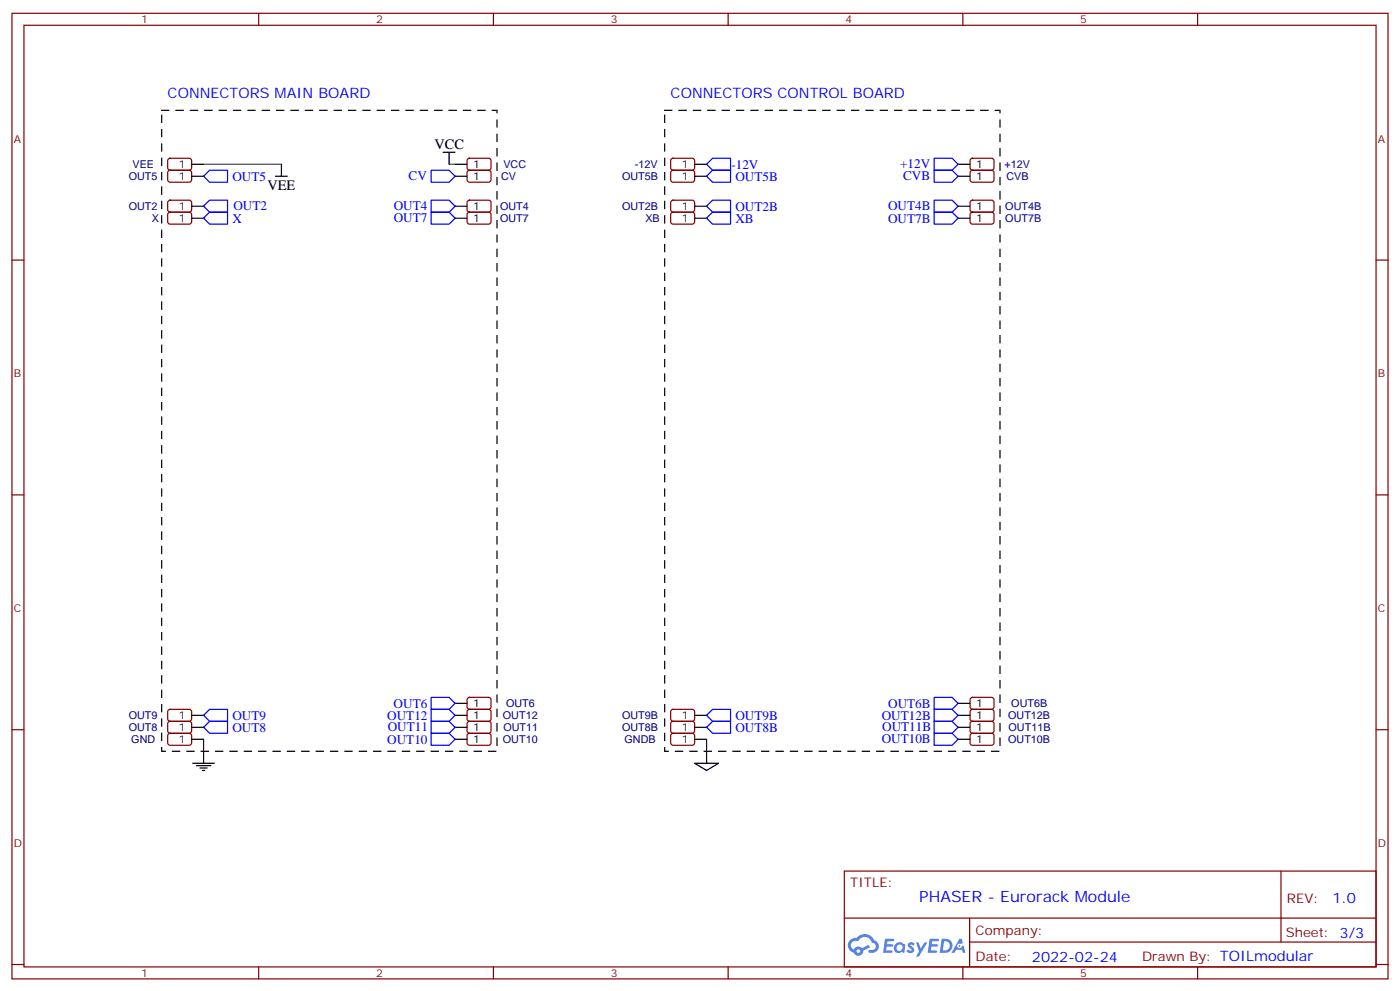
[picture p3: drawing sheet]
<svg xmlns="http://www.w3.org/2000/svg" width="412mm" height="292mm" viewBox="0 0 412 292" stroke-linecap="round" stroke-linejoin="round" font-family="sans-serif">
<g fill="none" stroke="#870000" stroke-width=".35">
<path d="M3.5 3.9h405.4v284.4h-405.4zM7.1 7.4h398.2v277.3h-398.2zM76.2 3.9v3.5M145.3 3.9v3.5M214.5 3.9v3.5M283.6 3.9v3.5M352.8 3.9v3.5M3.5 76.6h3.6M405.3 76.6h3.6M3.5 145.7h3.6M405.3 145.7h3.6M3.5 214.9h3.6"/>
<path d="M405.3 214.9h3.6M248.7 256.5h156.6v28.2h-156.6zM377.3 256.5v20.9M248.7 270.4h156.5M285.6 277.4h119.6M285.6 270.4v14.1M3.5 284h3.6M76.2 284.7v3.6M145.3 284.7v3.6M214.5 284.7v3.6M283.6 284.7v3.6M352.8 284.7v3.6"/>
<path d="M405.3 284h3.6"/>
</g>
<g fill="#5487ff">
<path d="M267.7 277.7a1.22 1.22 0 0 1 1.7 .2l-.4 .6a.47 .47 0 0 0-.3-.4 .47 .47 0 0 0-.5 .2l.1 .2a1.14 1.14 0 0 1 .8 1.8 1.14 1.14 0 0 1-1.9 0l-.2-.2 .5-.6 .7 .5a.29 .29 0 0 0 .3-.3 .29 .29 0 0 0-.2-.3 1.04 1.04 0 0 1-.6-1.7z"/>
<path d="M260.7 276.4h2.4l.3 .2-.2 .5-1.8 .1-.1 .8h1.5l.3 .4-.3 .4h-1.6l-.2 1.1h1.7l.2 .3-.2 .3-2.6 .1z"/>
<path d="M273.8 276.4h2.4l.3 .2-.1 .5-1.8 .1-.2 .8h1.6l.3 .4-.4 .4h-1.6l-.1 1.1h1.7l.2 .3-.2 .3-2.6 .1z"/>
<path d="M282.6 276.4h.7l.3 1.3-.6 .3a.69 .69 0 0 0-1 .3 .69 .69 0 0 0 .4 .9 .69 .69 0 0 0 .9-.6l.5-.2 .6 2.2h-.8l-.2-.9h-1.8l-.5 .9h-.8z"/>
<path d="M269.8 277.5h.8l.6 1.8 1.1-1.8h.9l-2.6 4.2h-.8l.9-1.5z"/>
<path d="M277.4 276.4l-.6 4.2h1.3a2.11 2.11 0 0 0 2.5-2.1 2.11 2.11 0 0 0-2.5-2.1zM278.1 277.2a1.39 1.39 0 0 1 1.7 1.4 1.39 1.39 0 0 1-1.8 1.3h-.3z"/>
<path d="M263.7 278.1a1.54 1.54 0 0 0-.1 2.1 1.54 1.54 0 0 0 2.2 .1l.6 .3 .3-2.3-.2-.3h-.4a1.49 1.49 0 0 0-2.4 .1zM264 279.1a.94 .94 0 0 1 1.8 0 .94 .94 0 0 1-1.8 0z"/>
<path d="M250.4 276.8a2.18 2.18 0 0 0 1.1 3.7 1.44 1.44 0 0 0 1.6 .9 1.44 1.44 0 0 0 1.2-1.4l2-1-.5-.8-1.9 1a1.47 1.47 0 0 0-2.4 .4 1.39 1.39 0 0 1-.7-1.9 1.39 1.39 0 0 1 2-.5 2.12 2.12 0 0 1 2.2-1.3 2.12 2.12 0 0 1 1.9 1.7 1.14 1.14 0 0 1 1.1 1.4 1.14 1.14 0 0 1-1.7 .7 .43 .43 0 0 0-.5 .4 .43 .43 0 0 0 .4 .5 1.98 1.98 0 0 0 2.5-1.2 1.98 1.98 0 0 0-1.2-2.6 3.1 3.1 0 0 0-5.3-.6l-.9 .1zM252.3 280.1a.55 .55 0 0 1 1.1 0 .55 .55 0 0 1-1.1 0z"/>
<circle cx="282.6" cy="278.5" r=".26"/>
</g>
<g fill="none" stroke="#00f" stroke-width=".35">
<path d="M60 51.9l1.7-1.8h5.3v3.6h-5.3zM127 58.9h5.3l1.8 1.8-1.8 1.8h-5.3zM127 50.1h5.3l1.8 1.8-1.8 1.8h-5.3zM208.1 51.9l1.8-1.8h5.3v3.6h-5.3zM208.1 48.4l1.8-1.8h5.3v3.5h-5.3zM275.2 46.6h5.3l1.7 1.8-1.7 1.7h-5.3zM275.2 58.9h5.3l1.7 1.8-1.7 1.8h-5.3zM275.2 50.1h5.3l1.7 1.8-1.7 1.8h-5.3zM60 60.7l1.7-1.8h5.3v3.6h-5.3zM61.7 62.5h5.3v3.5h-5.3l-1.7-1.8zM127 62.5h5.3l1.8 1.7-1.8 1.8h-5.3zM208.1 60.7l1.8-1.8h5.3v3.6h-5.3z"/>
<path d="M208.1 64.2l1.8-1.7h5.3v3.5h-5.3zM275.2 62.5h5.3l1.7 1.7-1.7 1.8h-5.3zM60 214.2l1.7-1.8h5.3v3.5h-5.3zM61.7 208.9h5.3v3.5h-5.3l-1.7-1.8zM127 208.9h5.3l1.8 1.7-1.8 1.8h-5.3zM127 212.4h5.3l1.8 1.8-1.8 1.7h-5.3zM127 215.9h5.3l1.8 1.8-1.8 1.8h-5.3zM127 205.4h5.3l1.8 1.7-1.8 1.8h-5.3zM208.1 210.6l1.8-1.7h5.3v3.5h-5.3zM208.1 214.2l1.8-1.8h5.3v3.5h-5.3zM275.2 208.9h5.3l1.7 1.7-1.7 1.8h-5.3zM275.2 212.4h5.3l1.7 1.8-1.7 1.7h-5.3z"/>
<path d="M275.2 215.9h5.3l1.7 1.8-1.7 1.8h-5.3zM275.2 205.4h5.3l1.7 1.7-1.7 1.8h-5.3z"/>
</g>
<g fill="none" stroke="#870000" stroke-width=".35">
<path d="M49.6 59.2l.5-.3 5.9 .1 .4 .7v2.3l-.7 .5-5.9-.1-.4-.6v-2.1zM49.6 50.3l.5-.2 5.9 .1 .4 .6v2.4l-.7 .5-5.9-.1-.4-.6v-2.2zM49.6 46.8l.5-.2 5.9 .1 .4 .6v2.4l-.7 .4h-5.9l-.4-.7v-2.1zM137.8 46.8l.5-.2 5.9 .1 .4 .6v2.4l-.7 .4h-5.9l-.4-.7v-2.1zM137.8 59.2l.5-.3 5.9 .1 .4 .7v2.3l-.7 .5-5.9-.1-.4-.6v-2.1zM137.8 50.3l.5-.2 5.9 .1 .4 .6v2.4l-.7 .5-5.9-.1-.4-.6v-2.2zM197.8 59.2l.5-.3 5.9 .1 .4 .7-.1 2.3-.6 .5-5.9-.1-.4-.6v-2.1zM197.8 50.3l.5-.2 5.9 .1 .4 .6-.1 2.4-.6 .5-5.9-.1-.4-.6v-2.2zM197.8 46.8l.5-.2 5.9 .1 .4 .6-.1 2.4-.6 .4h-5.9l-.4-.7v-2.1zM286 46.8l.5-.2 5.9 .1 .4 .6-.1 2.4-.6 .4h-5.9l-.4-.7v-2.1zM286 59.2l.5-.3 5.9 .1 .4 .7-.1 2.3-.6 .5-5.9-.1-.4-.6v-2.1zM286 50.3l.5-.2 5.9 .1 .4 .6-.1 2.4-.6 .5-5.9-.1-.4-.6v-2.2z"/>
<path d="M49.6 62.7l.5-.2h5.9l.4 .7v2.4l-.7 .4-5.9-.1-.4-.6v-2.1zM137.8 62.7l.5-.2h5.9l.4 .7v2.4l-.7 .4-5.9-.1-.4-.6v-2.1zM197.8 62.7l.5-.2h5.9l.4 .7-.1 2.4-.6 .4-5.9-.1-.4-.6v-2.1zM286 62.7l.5-.2h5.9l.4 .7-.1 2.4-.6 .4-5.9-.1-.4-.6v-2.1zM49.6 209.1l.5-.2h5.9l.4 .7v2.4l-.7 .4-5.9-.1-.4-.6v-2.1zM49.6 216.1l.5-.2 5.9 .1 .4 .6v2.4l-.7 .5-5.9-.1-.4-.6v-2.2zM49.6 212.6l.5-.2 5.9 .1 .4 .6v2.4l-.7 .4h-5.9l-.4-.7v-2.1zM137.8 209.1l.5-.2h5.9l.4 .7v2.4l-.7 .4-5.9-.1-.4-.6v-2.1zM137.8 212.6l.5-.2 5.9 .1 .4 .6v2.4l-.7 .4h-5.9l-.4-.7v-2.1zM137.8 216.1l.5-.2 5.9 .1 .4 .6v2.4l-.7 .5-5.9-.1-.4-.6v-2.2zM137.8 205.6l.5-.2h5.9l.4 .7v2.3l-.7 .5-5.9-.1-.4-.6v-2.1zM197.8 209.1l.5-.2h5.9l.4 .7-.1 2.4-.6 .4-5.9-.1-.4-.6v-2.1z"/>
<path d="M197.8 216.1l.5-.2 5.9 .1 .4 .6-.1 2.4-.6 .5-5.9-.1-.4-.6v-2.2zM197.8 212.6l.5-.2 5.9 .1 .4 .6-.1 2.4-.6 .4h-5.9l-.4-.7v-2.1zM286 209.1l.5-.2h5.9l.4 .7-.1 2.4-.6 .4-5.9-.1-.4-.6v-2.1zM286 212.6l.5-.2 5.9 .1 .4 .6-.1 2.4-.6 .4h-5.9l-.4-.7v-2.1zM286 216.1l.5-.2 5.9 .1 .4 .6-.1 2.4-.6 .5-5.9-.1-.4-.6v-2.2zM286 205.6l.5-.2h5.9l.4 .7-.1 2.3-.6 .5-5.9-.1-.4-.6v-2.1z"/>
</g>
<g fill="none" stroke="#000" stroke-width=".35">
<path d="M56.4 51.9h3.6M56.4 48.4h3.6M81.1 51.9h3.6M82.9 48.4v3.5M130.5 44.8h3.6M132.3 44.8v3.6M134.1 51.9h3.5M134.1 48.4h3.5M204.6 51.9h3.5M204.6 48.4h3.5M282.2 51.9h3.6M282.2 48.4h3.6"/>
<path d="M56.4 60.7h3.6M56.4 64.2h3.6M134.1 60.7h3.5M134.1 64.2h3.5M204.6 60.7h3.5M204.6 64.2h3.5M282.2 60.7h3.6M282.2 64.2h3.6M56.4 210.6h3.6M56.4 214.2h3.6M56.4 217.7h3.6M134.1 210.6h3.5"/>
<path d="M134.1 214.2h3.5M134.1 217.7h3.5M134.1 207.1h3.5M204.6 210.6h3.5M204.6 214.2h3.5M204.6 217.7h3.5M282.2 210.6h3.6M282.2 214.2h3.6M282.2 217.7h3.6M282.2 207.1h3.6M56.8 224.8h6.3M57.9 225.5h4.2"/>
<path d="M58.9 226.2h2.1M59.6 226.9h.7M60 221.2v3.6M204.6 224.8h7.1l-3.6 2.1zM208.1 221.2v3.6"/>
</g>
<path d="M47.6 32.5h98.8v188.7h-98.8zM195.8 32.5h98.8v188.7h-98.8z" fill="none" stroke="#000" stroke-width=".35" stroke-dasharray="2.1 2.1"/>
<path d="M60 48.4h22.9M132.3 48.4h1.8M60 217.7v3.5M208.1 217.7v3.5" fill="none" stroke="#008700" stroke-width=".35"/>
<text font-size="4.6" fill="#00f" x="270.8" y="265.5">PHASER - Eurorack Module</text>
<g font-size="4.2" fill="#00f">
<text x="49.4" y="29">CONNECTORS MAIN BOARD</text>
<text x="197.6" y="29">CONNECTORS CONTROL BOARD</text>
<text x="392.5" y="265.8">1.0</text>
<text x="304" y="283.1">2022-02-24</text>
</g>
<g font-size="4.2">
<text x="128" y="43.8">VCC</text>
<text x="78.8" y="55.9">VEE</text>
</g>
<g font-size="3.9" fill="#00f">
<text x="68.4" y="53.2">OUT5</text>
<text x="120.4" y="53.1">CV</text>
<text x="215.4" y="49.6">-12V</text>
<text x="216.6" y="53.2">OUT5B</text>
<text x="265.1" y="49.6">+12V</text>
<text x="266" y="53.1">CVB</text>
<text x="68.4" y="65.5">X</text>
<text x="68.7" y="62">OUT2</text>
<text x="116" y="65.5">OUT7</text>
<text x="116" y="61.9">OUT4</text>
<text x="216.6" y="65.5">XB</text>
<text x="216.6" y="62.1">OUT2B</text>
<text x="261.6" y="65.5">OUT7B</text>
<text x="261.6" y="61.9">OUT4B</text>
<text x="116" y="208.4">OUT6</text>
<text x="261.6" y="208.3">OUT6B</text>
<text x="68.4" y="211.9">OUT9</text>
<text x="68.4" y="215.5">OUT8</text>
<text x="114.1" y="211.9">OUT12</text>
<text x="114.2" y="215.4">OUT11</text>
<text x="216.6" y="211.9">OUT9B</text>
<text x="216.6" y="215.5">OUT8B</text>
<text x="259.7" y="211.9">OUT12B</text>
<text x="259.9" y="215.4">OUT11B</text>
<text x="114.1" y="219">OUT10</text>
<text x="259.7" y="218.9">OUT10B</text>
</g>
<g font-size="3.9" fill="#800">
<text x="250.5" y="261.1">TITLE:</text>
<text x="379.1" y="265.8">REV:</text>
<text x="287.4" y="275.3">Company:</text>
<text x="378.7" y="275.9">Sheet: 3/3</text>
<text x="287.4" y="283">Date:</text>
<text x="336.4" y="283.1">Drawn By: TOILmodular</text>
</g>
<g font-size="3.2" fill="#800">
<text x="41.6" y="6.9">1</text>
<text x="110.8" y="6.9">2</text>
<text x="179.9" y="6.9">3</text>
<text x="249.1" y="6.9">4</text>
<text x="318.2" y="6.9">5</text>
<text x="4.1" y="42">A</text>
<text x="405.9" y="42">A</text>
<text x="4.1" y="111.2">B</text>
<text x="405.9" y="111.2">B</text>
<text x="4.1" y="180.3">C</text>
<text x="405.9" y="180.3">C</text>
<text x="4.1" y="249.4">D</text>
<text x="405.9" y="249.4">D</text>
<text x="41.6" y="287.7">1</text>
<text x="110.8" y="287.7">2</text>
<text x="179.9" y="287.7">3</text>
<text x="249.1" y="287.7">4</text>
<text x="318.2" y="287.7">5</text>
</g>
<g font-size="3.2" fill="#000080">
<text x="37.9" y="53">OUT5</text>
<text x="39" y="49.5">VEE</text>
<text x="147.6" y="53">CV</text>
<text x="148.3" y="49.5">VCC</text>
<text x="183.2" y="53">OUT5B</text>
<text x="187" y="49.5">-12V</text>
<text x="295.9" y="49.5">+12V</text>
<text x="296.5" y="53">CVB</text>
<text x="37.9" y="61.9">OUT2</text>
<text x="44.8" y="65.4">X</text>
<text x="147.3" y="65.4">OUT7</text>
<text x="147.3" y="61.8">OUT4</text>
<text x="183.2" y="61.8">OUT2B</text>
<text x="190.1" y="65.4">XB</text>
<text x="296.1" y="65.4">OUT7B</text>
<text x="296.1" y="61.9">OUT4B</text>
<text x="149.1" y="208.2">OUT6</text>
<text x="297.9" y="208.3">OUT6B</text>
<text x="37.9" y="211.8">OUT9</text>
<text x="37.9" y="215.3">OUT8</text>
<text x="148.2" y="211.8">OUT12</text>
<text x="148.3" y="215.3">OUT11</text>
<text x="183.2" y="211.8">OUT9B</text>
<text x="183.2" y="215.3">OUT8B</text>
<text x="297" y="211.8">OUT12B</text>
<text x="297.1" y="215.3">OUT11B</text>
<text x="38.7" y="218.8">GND</text>
<text x="148.2" y="218.8">OUT10</text>
<text x="184" y="218.8">GNDB</text>
<text x="297" y="218.9">OUT10B</text>
</g>
<g font-size="3.2">
<text x="52.7" y="53">1</text>
<text x="52.7" y="49.4">1</text>
<text x="139.3" y="49.4">1</text>
<text x="139.3" y="53">1</text>
<text x="200.8" y="53">1</text>
<text x="200.8" y="49.4">1</text>
<text x="287.5" y="49.4">1</text>
<text x="287.5" y="53">1</text>
<text x="52.7" y="61.8">1</text>
<text x="52.7" y="65.3">1</text>
<text x="139.3" y="65.3">1</text>
<text x="139.3" y="61.8">1</text>
<text x="200.8" y="61.8">1</text>
<text x="200.8" y="65.3">1</text>
<text x="287.5" y="65.3">1</text>
<text x="287.5" y="61.8">1</text>
<text x="139.3" y="208.2">1</text>
<text x="287.5" y="208.2">1</text>
<text x="52.7" y="211.7">1</text>
<text x="52.7" y="215.2">1</text>
<text x="139.3" y="211.7">1</text>
<text x="139.3" y="215.2">1</text>
<text x="200.8" y="211.7">1</text>
<text x="200.8" y="215.2">1</text>
<text x="287.5" y="211.7">1</text>
<text x="287.5" y="215.2">1</text>
<text x="52.7" y="218.8">1</text>
<text x="139.3" y="218.8">1</text>
<text x="200.8" y="218.8">1</text>
<text x="287.5" y="218.8">1</text>
</g>
</svg>
